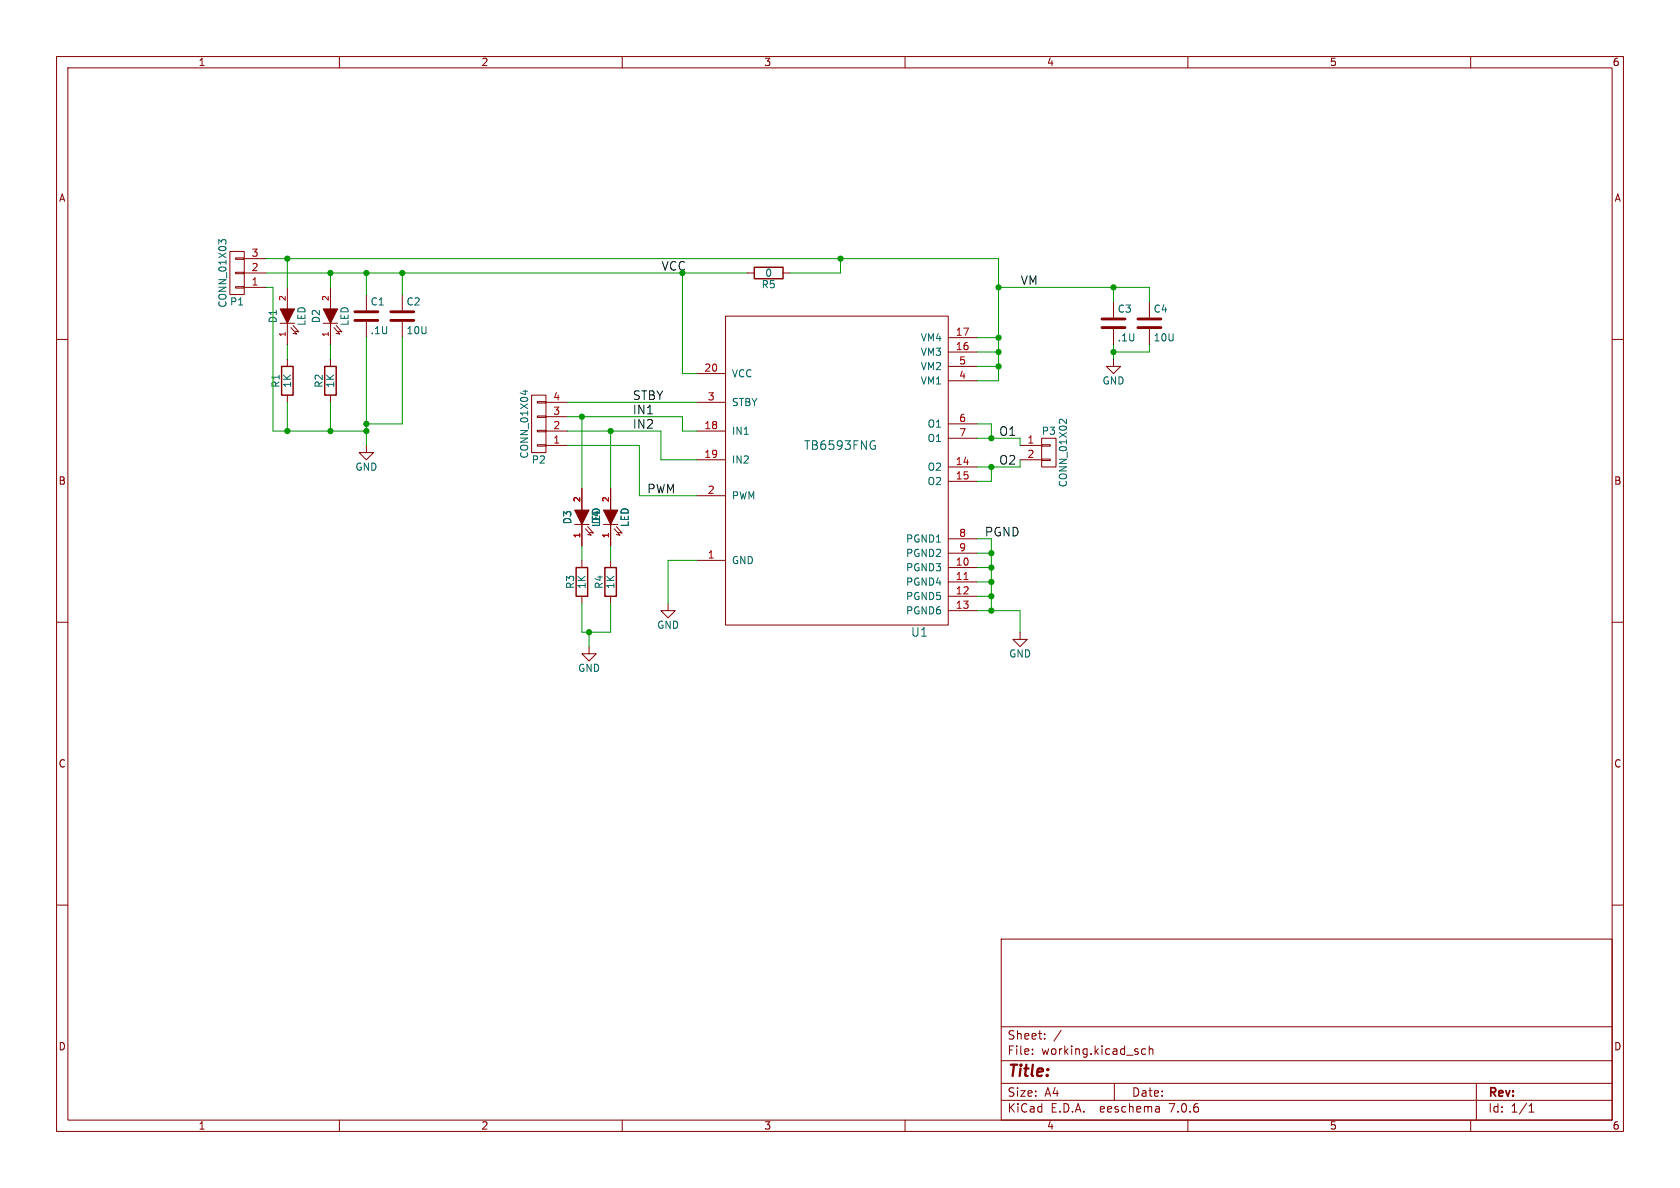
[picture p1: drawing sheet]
<svg xmlns="http://www.w3.org/2000/svg" width="297mm" height="210mm" viewBox="0 0 297 210" stroke-linecap="round" stroke-linejoin="round" font-family="sans-serif">
<g fill="none" stroke="#840000" stroke-width=".18">
<path d="M10 10h277v190h-277zM12 12h273v186h-273zM60 10v2M110 10v2M160 10v2M210 10v2M260 10v2M10 60h2M40.6 44.5h2.6v7.6h-2.6zM41.7 45.6h1.5v.2h-1.5zM41.7 48.1h1.5v.3h-1.5zM41.7 50.7h1.5v.2h-1.5z"/>
<path d="M43.2 50.8h3.8M43.2 48.3h3.8M43.2 45.7h3.8M49.5 57.2h2.6M50.8 50.8v3.8M50.8 57.2v3.8M51.4 57.9l1.1 1.2-.7-.2M51.8 57.5l1 1.2-.6-.2M57.1 57.2h2.6M58.4 50.8v3.8M58.4 57.2v3.8M59.1 57.9l1 1.2-.7-.2"/>
<path d="M59.4 57.5l1.1 1.2-.7-.2M64.8 52.1v2.8M64.8 56.9v2.8M71.1 52.1v2.8M71.1 56.9v2.8M128.3 55.9h39.3v54.6h-39.3zM132.1 48.3h1.2M138.4 48.3h1.3M167.6 59.7h5.1M196.8 53.3v2.8M196.8 58.2v2.8M203.2 53.3v2.8"/>
<path d="M203.2 58.2v2.8M285 60h2M50.8 63.5v1.3M50.8 69.9v1.2M58.4 63.5v1.3M58.4 69.9v1.2M64.8 78.7v1.3h1.2l-1.2 1.3-1.3-1.3h1.3M94 69.9h2.5v10.1h-2.5zM95 71h1.5v.2h-1.5zM95 73.5h1.5v.3h-1.5zM95 76.1h1.5v.2h-1.5zM95 78.6h1.5v.3h-1.5z"/>
<path d="M96.5 78.7h3.8M96.5 76.2h3.8M96.5 71.1h3.8M96.5 73.7h3.8M123.2 76.2h5.1M123.2 66h5.1M123.2 71.1h5.1M167.6 62.2h5.1M167.6 67.3h5.1M167.6 64.8h5.1M167.6 74.9h5.1M167.6 77.5h5.1"/>
<path d="M180.3 78.7h3.8M184.1 78.6h1.6v.3h-1.6zM184.1 77.5h2.6v5.1h-2.6zM196.8 63.5v1.3h1.3l-1.3 1.2-1.2-1.2h1.2M101.6 92.7h2.5M102.9 86.4v3.8M102.9 92.7v3.8M102.9 99.1v1.2M103.5 93.5l1 1.1-.6-.1M103.9 93.1l1 1.1-.6-.1M106.7 92.7h2.5M107.9 86.4v3.8"/>
<path d="M107.9 92.7v3.8M107.9 99.1v1.2M108.6 93.5l1 1.1-.6-.1M109 93.1l1 1.1-.7-.1M123.2 81.3h5.1M123.2 99.1h5.1M123.2 87.6h5.1M167.6 82.6h5.1M167.6 85.1h5.1M167.6 95.3h5.1M167.6 97.8h5.1M180.3 81.3h3.8"/>
<path d="M184.1 81.2h1.6v.2h-1.6zM10 110h2M102.9 105.4v1.3M104.1 114.3v1.3h1.3l-1.3 1.2-1.2-1.2h1.2M107.9 105.4v1.3M118.1 106.7v1.3h1.3l-1.3 1.2-1.3-1.2h1.3M167.6 100.3h5.1M167.6 102.9h5.1M167.6 105.4h5.1M167.6 108h5.1M180.3 111.8v1.2h1.3l-1.3 1.3-1.2-1.3h1.2M285 110h2"/>
<path d="M10 160h2M285 160h2M177 166h108v32h-108zM60 198v2M110 198v2M160 198v2M177 194.5h108M177 191.5h108M177 187.5h108M177 181.5h108M182.5 186.3v.1M182.5 185.5v.1"/>
<path d="M184.7 183.6v.1M184.7 182.8v.1M187.6 182.1l-1.3 2M197 191.5v3M202.5 185.5l-.4-.1-.3 .3v.4l.2 .2h.5M203.2 185.5l.2-.1 .3 .1 .1 .9M203.2 184.9v1.5M204.9 195.7l.1 .9M205 196.5l-.2 .1M205 196h-.2M210 198v2M260 198v2"/>
<path d="M261 191.5v6.5M270.3 196.6h.9M270.3 195.5l.4-.4v1.5"/>
</g>
<path d="M62.7 56.6h4.1M62.7 55.1h4.1M69.1 56.6h4.1M69.1 55.1h4.1M194.8 57.9h4.1M194.8 56.4h4.1M201.2 57.9h4M201.2 56.4h4" fill="none" stroke="#840000" stroke-width=".51"/>
<g fill="#840000" stroke="#840000" stroke-width=".18">
<path d="M57.1 54.6h2.6l-1.3 2.6z"/>
<path d="M101.6 90.2h2.5l-1.2 2.5z"/>
<path d="M106.7 90.2h2.5l-1.3 2.5z"/>
<path d="M49.5 54.6h2.6l-1.3 2.6z"/>
</g>
<path d="M133.3 47.2h5.1v2.1h-5.1zM49.8 64.8h2v5.1h-2zM57.4 64.8h2v5.1h-2zM101.9 100.3h2v5.1h-2zM106.9 100.3h2.1v5.1h-2.1z" fill="none" stroke="#840000" stroke-width=".25"/>
<path d="M39.9 43v-.4l-.2-.2h-.4l-.1 .4-.5-.4v.7M92.4 69.2h.9M92.9 69v.8M154.5 78.8h.3v.5l-.3 .1M154.5 77.9l.2 .1M188.5 74.1v.8l-.9-.8-.3 .1v.5" fill="none" stroke="#006464" stroke-width=".18"/>
<path d="M170.4 102.5h.7" fill="none" stroke="#a90000" stroke-width=".18"/>
<g fill="none" stroke="#009600" stroke-width=".18">
<path d="M47 45.7h129.5v21.6h-3.8M47 50.8h1.3v25.4h16.5M47 48.3h85.1M50.8 45.7v5.1M58.4 48.3v2.5M64.8 48.3v3.8M64.8 59.7v19M71.1 59.7v15.2h-6.3M71.1 48.3v3.8M120.6 48.3v17.7h2.6M148.6 45.7v2.6h-8.9M172.7 59.7h3.8"/>
<path d="M176.5 50.8h26.7v2.5M196.8 50.8v2.5M50.8 61v2.5M50.8 71.1v5.1M58.4 61v2.5M58.4 71.1v5.1M100.3 76.2h16.5v5.1h6.4M100.3 73.7h20.3v2.5h2.6M100.3 78.7h12.7v8.9h10.2M100.3 71.1h22.9M102.9 73.7v12.7M107.9 76.2v10.2"/>
<path d="M172.7 62.2h3.8M172.7 74.9h2.6v2.6M172.7 77.5h7.6v1.2M172.7 64.8h3.8M196.8 61v2.5M203.2 61v1.2h-6.4M102.9 96.5v2.6M107.9 96.5v2.6M123.2 99.1h-5.1v7.6M172.7 95.3h2.6v12.7M172.7 97.8h2.6M175.3 82.6v2.5h-2.6"/>
<path d="M180.3 81.3v1.3h-7.6M102.9 106.7v5.1h5v-5.1M104.1 111.8v2.5M172.7 102.9h2.6M172.7 100.3h2.6M172.7 108h7.6v3.8M172.7 105.4h2.6"/>
</g>
<g fill="#009600" stroke="#009600" stroke-width=".18">
<circle cx="148.6" cy="45.7" r=".46"/>
<circle cx="176.5" cy="50.8" r=".46"/>
<circle cx="175.3" cy="77.5" r=".46"/>
<circle cx="176.5" cy="64.8" r=".46"/>
<circle cx="176.5" cy="59.7" r=".46"/>
<circle cx="176.5" cy="62.2" r=".46"/>
<circle cx="196.8" cy="50.8" r=".46"/>
<circle cx="196.8" cy="62.2" r=".46"/>
<circle cx="104.1" cy="111.8" r=".46"/>
<circle cx="64.8" cy="48.3" r=".46"/>
<circle cx="71.1" cy="48.3" r=".46"/>
<circle cx="58.4" cy="48.3" r=".46"/>
<circle cx="64.8" cy="74.9" r=".46"/>
<circle cx="58.4" cy="76.2" r=".46"/>
<circle cx="50.8" cy="45.7" r=".46"/>
<circle cx="50.8" cy="76.2" r=".46"/>
<circle cx="175.3" cy="100.3" r=".46"/>
<circle cx="175.3" cy="102.9" r=".46"/>
<circle cx="175.3" cy="105.4" r=".46"/>
<circle cx="175.3" cy="108" r=".46"/>
<circle cx="175.3" cy="97.8" r=".46"/>
<circle cx="175.3" cy="82.6" r=".46"/>
<circle cx="64.8" cy="76.2" r=".46"/>
<circle cx="102.9" cy="73.7" r=".46"/>
<circle cx="107.9" cy="76.2" r=".46"/>
</g>
<text font-size="2.8" fill="#840000" x="178" y="190.9">Title:</text>
<text font-size="2.1" fill="#009600" x="116.8" y="47.9">VCC</text>
<g font-size="2.1" fill="#0f0f0f">
<text x="180.3" y="50.5">VM</text>
<text x="111.8" y="70.8">STBY</text>
<text x="111.8" y="75.9">IN2</text>
<text x="111.8" y="73.3">IN1</text>
<text x="176.5" y="77.2">O1</text>
<text x="176.5" y="82.2">O2</text>
<text x="114.3" y="87.3">PWM</text>
<text x="174" y="94.9">PGND</text>
</g>
<g font-size="2.1" fill="#006464">
<text x="142.1" y="79.7">TB6593FNG</text>
<text x="161" y="112.8">U1</text>
</g>
<g font-size="2.1" fill="#840000">
<text x="178" y="184">Sheet:</text>
<text x="178" y="186.7">File:</text>
<text x="184.1" y="186.7">working.kicad_sch</text>
<text x="178" y="196.9">KiCad</text>
<text x="178" y="194.1">Size:</text>
<text x="184.7" y="194.1">A4</text>
<text x="185.7" y="196.9">E.D.A.</text>
<text x="194.6" y="196.9">eeschema</text>
<text x="200" y="194.1">Date:</text>
<text x="207" y="196.9">7.0.6</text>
<text x="263" y="194.3">Rev:</text>
<text x="263" y="196.9">Id:</text>
<text x="267.1" y="196.9">1/1</text>
</g>
<g font-size="1.8" fill="#840000">
<text x="35" y="11.9">1</text>
<text x="85" y="11.9">2</text>
<text x="135" y="11.9">3</text>
<text x="185" y="11.9">4</text>
<text x="235" y="11.9">5</text>
<text x="285" y="11.9">6</text>
<text x="10.3" y="35.9">A</text>
<text x="285.3" y="35.9">A</text>
<text x="10.3" y="85.9">B</text>
<text x="285.3" y="85.9">B</text>
<text x="10.3" y="135.9">C</text>
<text x="285.3" y="135.9">C</text>
<text x="10.3" y="185.9">D</text>
<text x="285.3" y="185.9">D</text>
<text x="35" y="199.9">1</text>
<text x="85" y="199.9">2</text>
<text x="135" y="199.9">3</text>
<text x="185" y="199.9">4</text>
<text x="235" y="199.9">5</text>
<text x="285" y="199.9">6</text>
</g>
<g font-size="1.8" fill="#a90000">
<text x="44.4" y="45.5">3</text>
<text x="44.4" y="50.5">1</text>
<text x="44.4" y="48">2</text>
<text x="168.9" y="59.4">17</text>
<text x="124.4" y="65.8">20</text>
<text x="168.9" y="62">16</text>
<text x="169.5" y="64.5">5</text>
<text x="97.7" y="70.9">4</text>
<text x="125" y="70.9">3</text>
<text x="169.5" y="67.1">4</text>
<text x="97.7" y="75.9">2</text>
<text x="97.7" y="73.4">3</text>
<text x="124.4" y="75.9">18</text>
<text x="169.5" y="74.7">6</text>
<text x="169.5" y="77.2">7</text>
<text x="97.7" y="78.5">1</text>
<text x="124.4" y="81">19</text>
<text x="168.9" y="82.3">14</text>
<text x="181.5" y="78.5">1</text>
<text x="181.5" y="81">2</text>
<text x="125" y="87.4">2</text>
<text x="168.9" y="84.8">15</text>
<text x="169.5" y="95">8</text>
<text x="125" y="98.8">1</text>
<text x="168.9" y="100.1">10</text>
<text x="169.5" y="97.5">9</text>
<text x="168.9" y="102.6">11</text>
<text x="168.9" y="105.2">12</text>
<text x="168.9" y="107.7">13</text>
</g>
<g font-size="1.8" fill="#006464">
<text x="134.5" y="51.2">R5</text>
<text x="135.2" y="49.1">0</text>
<text x="40.2" y="54.5" transform="rotate(-90 40.2 54.5)">CONN_01X03</text>
<text x="40.6" y="54.2">P1</text>
<text x="49.1" y="57.2" transform="rotate(-90 49.1 57.2)">D1</text>
<text x="54.2" y="57.7" transform="rotate(-90 54.2 57.7)">LED</text>
<text x="56.7" y="57.2" transform="rotate(-90 56.7 57.2)">D2</text>
<text x="61.8" y="57.7" transform="rotate(-90 61.8 57.7)">LED</text>
<text x="65.4" y="54.2">C1</text>
<text x="65.4" y="59.3">.1U</text>
<text x="71.8" y="54.2">C2</text>
<text x="71.8" y="59.3">10U</text>
<text x="197.5" y="55.5">C3</text>
<text x="203.8" y="55.5">C4</text>
<text x="162.7" y="63.1">VM3</text>
<text x="162.7" y="60.6">VM4</text>
<text x="162.7" y="65.6">VM2</text>
<text x="197.5" y="60.6">.1U</text>
<text x="203.8" y="60.6">10U</text>
<text x="49.6" y="68.7" transform="rotate(-90 49.6 68.7)">R1</text>
<text x="51.7" y="68.7" transform="rotate(-90 51.7 68.7)">1K</text>
<text x="57.3" y="68.7" transform="rotate(-90 57.3 68.7)">R2</text>
<text x="59.3" y="68.7" transform="rotate(-90 59.3 68.7)">1K</text>
<text x="129.3" y="66.9">VCC</text>
<text x="129.3" y="72">STBY</text>
<text x="162.7" y="68.2">VM1</text>
<text x="194.8" y="68.2">GND</text>
<text x="129.3" y="77.1">IN1</text>
<text x="163.9" y="75.8">O1</text>
<text x="184.1" y="77.1">P3</text>
<text x="62.7" y="83.4">GND</text>
<text x="93.6" y="81.2" transform="rotate(-90 93.6 81.2)">CONN_01X04</text>
<text x="93.9" y="82.1">P2</text>
<text x="129.3" y="82.1">IN2</text>
<text x="163.9" y="83.4">O2</text>
<text x="163.9" y="78.3">O1</text>
<text x="129.3" y="88.5">PWM</text>
<text x="163.9" y="86">O2</text>
<text x="188.8" y="86.3" transform="rotate(-90 188.8 86.3)">CONN_01X02</text>
<text x="101.2" y="92.8" transform="rotate(-90 101.2 92.8)">D3</text>
<text x="106.3" y="93.3" transform="rotate(-90 106.3 93.3)">LED</text>
<text x="106.3" y="92.8" transform="rotate(-90 106.3 92.8)">D4</text>
<text x="111.4" y="93.3" transform="rotate(-90 111.4 93.3)">LED</text>
<text x="129.3" y="99.9">GND</text>
<text x="160.1" y="101.2">PGND3</text>
<text x="160.1" y="96.1">PGND1</text>
<text x="160.1" y="98.7">PGND2</text>
<text x="101.7" y="104.2" transform="rotate(-90 101.7 104.2)">R3</text>
<text x="103.7" y="104.2" transform="rotate(-90 103.7 104.2)">1K</text>
<text x="106.8" y="104.2" transform="rotate(-90 106.8 104.2)">R4</text>
<text x="108.8" y="104.2" transform="rotate(-90 108.8 104.2)">1K</text>
<text x="160.1" y="103.7">PGND4</text>
<text x="160.1" y="106.3">PGND5</text>
<text x="116.1" y="111.4">GND</text>
<text x="160.1" y="108.8">PGND6</text>
<text x="102.1" y="119">GND</text>
<text x="178.3" y="116.4">GND</text>
</g>
<g font-size="1.4" fill="#a90000">
<text x="50.5" y="53.3" transform="rotate(-90 50.5 53.3)">2</text>
<text x="58.2" y="53.3" transform="rotate(-90 58.2 53.3)">2</text>
<text x="50.5" y="59.7" transform="rotate(-90 50.5 59.7)">1</text>
<text x="58.2" y="59.7" transform="rotate(-90 58.2 59.7)">1</text>
<text x="102.6" y="88.9" transform="rotate(-90 102.6 88.9)">2</text>
<text x="107.7" y="88.9" transform="rotate(-90 107.7 88.9)">2</text>
<text x="102.6" y="95.2" transform="rotate(-90 102.6 95.2)">1</text>
<text x="107.7" y="95.2" transform="rotate(-90 107.7 95.2)">1</text>
</g>
</svg>
